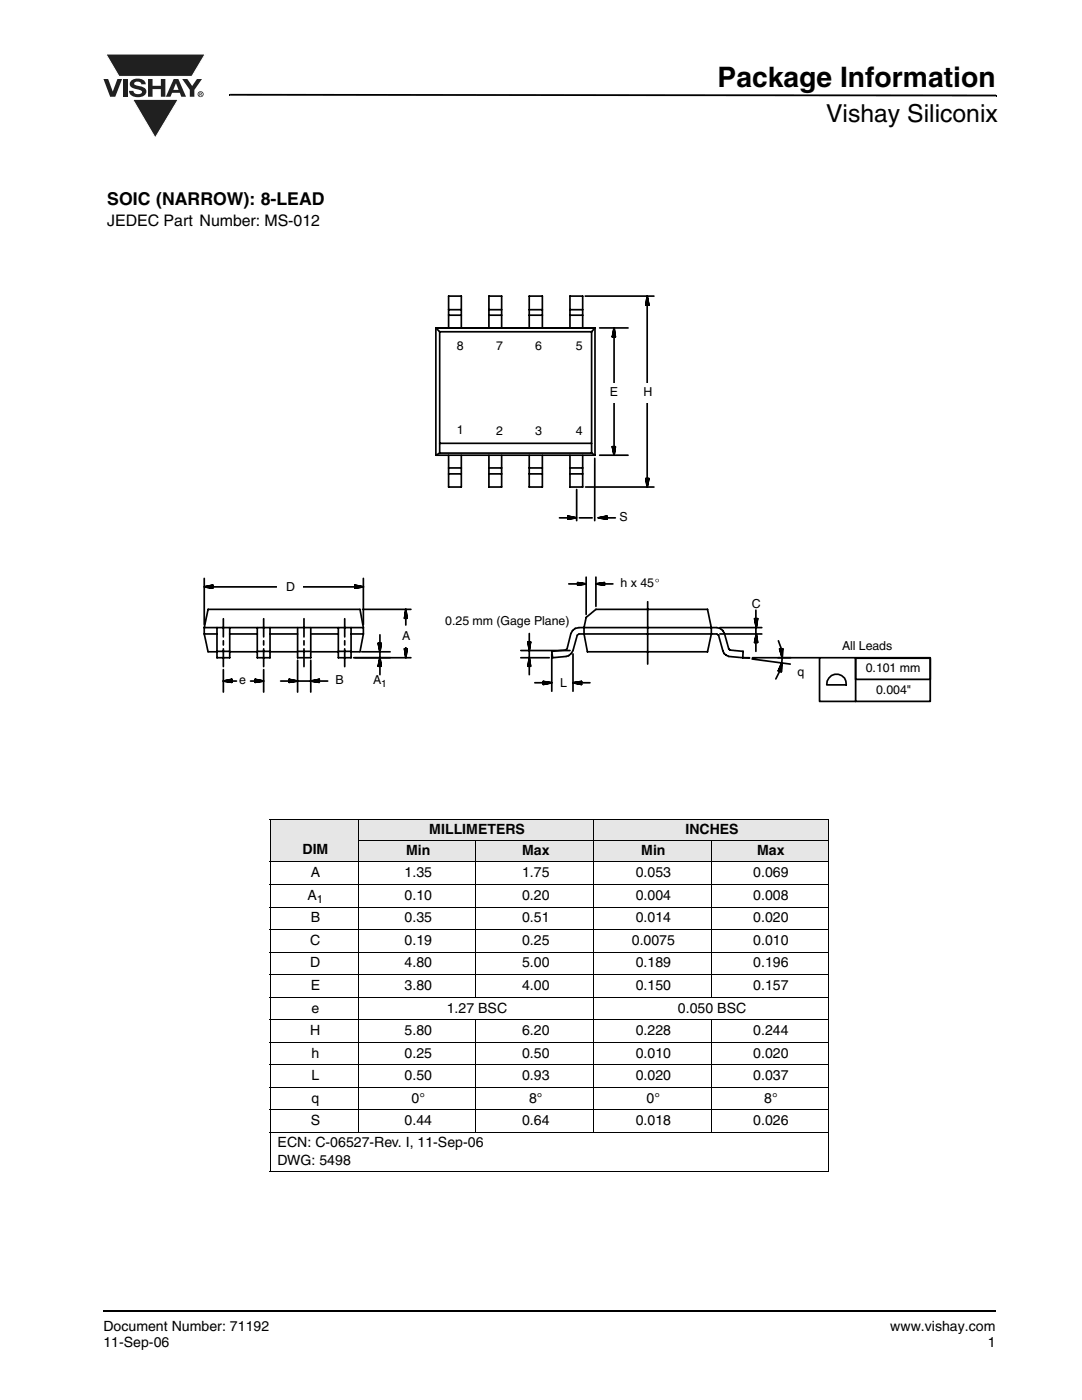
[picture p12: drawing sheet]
<svg xmlns="http://www.w3.org/2000/svg" width="216mm" height="279mm" viewBox="0 0 216 279" stroke-linecap="round" stroke-linejoin="round" font-family="sans-serif">
<path d="M21.1 10.8h19.8l-2.6 4.5h-14.6z" fill="#231f20"/>
<path d="M21.1 10.8h19.8l-2.6 4.5h-14.6z" fill="none" stroke="#fff" stroke-width=".2"/>
<path d="M26.5 19.8h9.1l-4.6 7.7z" fill="#231f20"/>
<path d="M26.5 19.8h9.1l-4.6 7.7z" fill="none" stroke="#fff" stroke-width=".2"/>
<g fill="#231f20">
<path d="M20.6 15.8h1l.9 2.5 .9-2.5h1l-1.4 3.5h-1z"/>
<path d="M24.5 15.8h.9v3.5h-.9z"/>
<path d="M26.2 16.1a2.08 2.08 0 0 1 2.8 .3l.1 .4h-.9a.78 .78 0 0 0-.7-.5 .78 .78 0 0 0-.7 .4l.2 .3 1 .2a1.06 1.06 0 0 1 1.2 1 1.06 1.06 0 0 1-1.1 1.1 1.71 1.71 0 0 1-2.3-1.2h.8a.95 .95 0 0 0 .8 .7 .95 .95 0 0 0 .9-.4 1.29 1.29 0 0 0-1.2-.6 1.02 1.02 0 0 1-1-.6 1.02 1.02 0 0 1 .1-1.1z"/>
<path d="M29.5 15.8h.9v1.3h1.7v-1.3h.9v3.5h-.9v-1.5h-1.7v1.5h-.9z"/>
<path d="M36.4 15.8h1l.9 1.4 1-1.4h1l-1.5 2.2v1.3h-.9v-1.4z"/>
<path d="M35.1 16.6l-.5 1.3h1zM34.7 15.8h.9l1.5 3.5h-.9l-.3-.8h-1.6l-.3 .8h-.9z"/>
<path d="M39.9 18.6v.1h.2v-.1zM39.8 18.5h.4l.1 .2-.2 .1 .2 .3-.3-.3-.1 .3h-.1zM39.6 18.8a.45 .45 0 0 0 .9 0 .45 .45 0 0 0-.9 0zM39.4 18.8a.6 .6 0 0 1 1.2 0 .6 .6 0 0 1-1.2 0z"/>
</g>
<path d="M45.7 18.7h.2v.4h-.2zM45.9 18.7l152.9 .2v.3l-152.9-.1zM198.8 18.9h.1v.3h-.1zM20.5 261.5h.1v.4h-.1z" fill="#000"/>
<path d="M20.6 261.7h178.2" fill="none" stroke="#000" stroke-width=".36"/>
<g fill="#e6e6e6">
<path d="M53.9 163.5h17.6v8.5h-17.6z"/>
<path d="M71.5 163.5h46.9v4.3h-46.9z"/>
<path d="M118.4 163.5h46.9v4.3h-46.9z"/>
<path d="M71.5 167.8h23.5v4.2h-23.5z"/>
<path d="M95 167.8h23.4v4.2h-23.4z"/>
<path d="M118.4 167.8h23.5v4.2h-23.5z"/>
<path d="M141.9 167.8h23.4v4.2h-23.4z"/>
</g>
<g fill="none" stroke="#000" stroke-width=".2">
<path d="M53.8 163.5h111.6M53.8 172h111.6M53.8 176.5h111.6M53.9 163.6v70.1M71.4 167.8h94M71.5 163.4v62.7M95 167.7v31.4M118.4 163.4v62.7M141.9 167.7v31.4M165.3 163.6v70.1M53.8 181h111.6M53.8 185.5h111.6"/>
<path d="M53.8 190h111.6M53.8 194.5h111.6M53.8 199h111.6M53.8 203.5h111.6M53.8 208h111.6M53.8 212.5h111.6M53.8 217h111.6M95 203.4v22.7M141.9 203.4v22.7M53.8 221.5h111.6M53.8 226h111.6M53.8 233.8h111.6"/>
</g>
<path d="M21.4 37.9h164.4v102.2h-164.4z" fill="#fff"/>
<g fill="none" stroke="#000" stroke-width=".34">
<path d="M116.8 59.1h13.7M129.1 59.1l.4 1.8h-.6zM87 65.4h31.7M87 65.4v25.4M87 65.4l.7 .8M87.7 66.2v24.2M87.7 66.2h30.3M89.5 65.4v-6.3h2.6v6.3M89.5 62.9h2.6M89.5 61.8h2.6M97.6 65.4v-6.3h2.5v6.3M97.6 62.9h2.5"/>
<path d="M97.6 61.8h2.5M105.6 65.4v-6.3h2.6v6.3M105.6 62.9h2.6M105.6 61.8h2.6M113.7 65.4v-6.3h2.6v6.3M113.7 62.9h2.6M113.7 61.8h2.6M118 66.2v24.2M118.7 65.4v25.4M118.7 65.4l-.7 .8M119.7 65.4h5.6M122.5 65.4l.3 1.8h-.6z"/>
<path d="M122.5 67.2v9.3M122.5 79.9v9.3M129.1 60.9v15.6M129.1 79.9v15.6M87 90.8h31.7M87.7 90.4h30.3M87.7 88.5h30.3M87.7 90.4l-.7 .4M89.5 90.8v6.4h2.6v-6.4M89.5 94.6h2.6M89.5 93.4h2.6M97.6 90.8v6.4h2.5v-6.4"/>
<path d="M97.6 94.6h2.5M97.6 93.4h2.5M105.6 90.8v6.4h2.6v-6.4M105.6 94.6h2.6M105.6 93.4h2.6M113.7 90.8v6.4h2.6v-6.4M113.7 94.6h2.6M113.7 93.4h2.6M116.8 97.2h13.7M118 90.4l.7 .4M119.7 90.8h5.6M122.2 89.2h.6l-.3 1.6z"/>
<path d="M128.9 95.5h.6l-.4 1.7zM40.8 117.1l1.6-.3v.6zM40.8 115.4v9.3M42.4 117.1h12.8M58.1 117.1h12.7M70.8 116.8l1.7 .3-1.7 .3zM72.5 115.4v9.3M113.5 116.5h1.8M115.3 116.3l1.7 .2-1.7 .3zM117 115.2v7.4M118.9 116.5l1.7-.2v.5zM118.9 115.2v5.8"/>
<path d="M120.6 116.5h1.7M40.8 126.5l.7 3.6h1.8M40.8 125.3l.7-3.7h30.3l.7 3.7M40.8 126.5h2.5M40.8 125.3h31.7M40.8 125.3v1.2M43.3 125.3v6h2.5v-6M43.3 130h2.5M44.6 135.9l1.7-.3v.6zM44.6 123.5v3.6M44.6 127.9v.8M44.6 129.5v3.5"/>
<path d="M44.6 133.6v4.5M45.8 130.1h5.5M45.8 126.5h5.5M46.3 135.9h.9M50 135.9h.9M50.9 135.6l1.7 .3-1.7 .3zM51.3 125.3v6h2.6v-6M51.3 130h2.6M52.6 123.5v3.6M52.6 127.9v.8M52.6 129.5v3.5M52.6 133.6v4.5"/>
<path d="M53.9 130.1h5.5M53.9 126.5h5.5M56 135.9h1.7M57.7 135.6l1.7 .3-1.7 .3zM59.4 125.3v6h2.6v-6M59.4 131.8v6.3M59.4 130h2.6M59.4 135.9h2.6M60.7 123.5v3.6M60.7 127.9v.8M60.7 129.5v3.5M62 135.9l1.7-.3v.6z"/>
<path d="M62 131.8v6.3M62 130.1h5.5M62 126.5h5.5M63.7 135.9h1.7M67.5 125.3v6h2.6v-6M67.5 130h2.6M68.8 123.5v3.6M68.8 127.9v.8M68.8 129.5v3.5M70.1 126.5h2.4M70.6 131.3h11.4M72.2 130.1h5.6"/>
<path d="M72.3 121.6h9.7M72.5 126.5l-.7 3.6h-1.7M72.5 125.3v1.2M75.5 128.4h.6l-.3 1.7zM75.8 131.3l.3 1.7h-.6zM75.8 126.7v1.7M75.8 130.1v1.2M75.8 133v1.6M80.7 129.5h.5l-.2 1.8zM81 121.6l.2 1.8h-.5zM81 123.4v1.3M81 128.2v1.3"/>
<path d="M103.9 131.3h5.7M103.9 129.8h9.8M105.4 128.1h.5l-.3 1.7zM105.6 131.3l.3 1.7h-.5zM105.6 126.4v1.7M105.6 129.8v1.5M105.6 133v1.6M106.7 136.3h1.7M108.4 136l1.7 .3-1.7 .3zM110.1 130l2.7-.3 .3-.2 .8-3.1 .3-.6 .6-.4 .7-.1h27.5l.7 .1 .5 .4 .4 .6 .8 3.1 .3 .2 2.6 .3-.1 1.3-2.8-.3-.5-.2-.4-.4-1.1-3.6-.4-.3h-27.5l-.3 .3-.9 3-.3 .6-.5 .4-.5 .2-2.7 .3zM110.1 130.5v7.5M114.3 136.3l1.7-.3v.6z"/>
<path d="M114.3 130.5v7.5M116 136.3h1.7M117 123.2l1.9-1.6h22.3l.7 3.7v1.2l-.7 3.6h-24l-.7-3.6v-1.2zM129.2 120.1v12.4M143.6 126.5h8.4M143.6 125.3h8.4M149.6 131.3h-1.3h1.3M150.1 131.5l7.6 1M150.1 131.3h13.4M150.6 123.5h.6l-.3 1.8zM150.8 121.8v1.7M150.8 125.3v1.2"/>
<path d="M150.8 128.2v1.8M150.9 126.5l.3 1.7h-.6zM155.3 127.9l.6 1.6M155.6 129.5h.6l-.1 1.8zM155.6 134l-.8 1.5M156 132.3l-.1 1.8-.6-.2zM156.1 131.3l-.1 1M163.5 131.3h22.1v8.7h-22.1zM165.9 134.8a1.96 1.96 0 0 1 2.1 0 1.96 1.96 0 0 1 .9 1.9h-3.9l.1-.8zM170.7 131.3v8.7"/>
</g>
<g fill="#000">
<path d="M122.5 65.4l.3 1.8h-.6zM129.1 59.1l.4 1.8h-.6zM122.2 89.2h.6l-.3 1.6zM128.9 95.5h.6l-.4 1.7zM40.8 117.1l1.6-.3v.6zM70.8 116.8l1.7 .3-1.7 .3zM115.3 116.3l1.7 .2-1.7 .3zM118.9 116.5l1.7-.2v.5zM44.6 135.9l1.7-.3v.6zM50.9 135.6l1.7 .3-1.7 .3zM57.7 135.6l1.7 .3-1.7 .3zM62 135.9l1.7-.3v.6z"/>
<path d="M75.5 128.4h.6l-.3 1.7zM75.8 131.3l.3 1.7h-.6zM80.7 129.5h.5l-.2 1.8zM81 121.6l.2 1.8h-.5zM105.6 131.3l.3 1.7h-.5zM105.4 128.1h.5l-.3 1.7zM108.4 136l1.7 .3-1.7 .3zM114.3 136.3l1.7-.3v.6zM150.9 126.5l.3 1.7h-.6zM150.6 123.5h.6l-.3 1.8zM156 132.3l-.1 1.8-.6-.2zM155.6 129.5h.6l-.1 1.8z"/>
</g>
<g fill="#fff">
<path d="M126.6 76.5h5.2v3.8h-5.2z"/>
<path d="M120 76.5h5v3.8h-5z"/>
</g>
<path d="M130.9 115.9a.25 .25 0 0 0 .5 0 .25 .25 0 0 0-.5 0zM130.8 115.9a.35 .35 0 0 1 .7 0 .35 .35 0 0 1-.7 0z" fill="#000"/>
<path d="M170.7 131.4h14.9v4.2h-14.9z" fill="none" stroke="#000" stroke-width=".34"/>
<path d="M170.7 135.6h14.9v4.4h-14.9z" fill="none" stroke="#000" stroke-width=".2"/>
<g fill="#fff">
<path d="M78.4 125.2h5v3.8h-5z"/>
<path d="M55.3 115.3h5.2v3.9h-5.2z"/>
</g>
<path d="M115.1 97.7v6.2M118.7 91.5v12.4M111.6 103.3h1.7M113.3 103l1.7 .3-1.7 .3zM115.6 103.3h2.6M119.4 103.3l1.7-.3v.6zM121.1 103.3h1.7" fill="none" stroke="#000" stroke-width=".34"/>
<path d="M113.3 103l1.7 .3-1.7 .3zM119.4 103.3l1.7-.3v.6z" fill="#000"/>
<text font-size="5.6" x="143.2" y="17.4">Package Information</text>
<text font-size="4.9" x="164.8" y="24.4">Vishay Siliconix</text>
<text font-size="3.5" x="21.4" y="41">SOIC (NARROW): 8-LEAD</text>
<text font-size="3.2" x="21.4" y="45.2">JEDEC Part Number: MS-012</text>
<g font-size="2.8">
<text x="85.7" y="166.5">MILLIMETERS</text>
<text x="136.8" y="166.5">INCHES</text>
<text x="60.3" y="170.4">DIM</text>
<text x="81" y="170.7">Min</text>
<text x="104.2" y="170.7">Max</text>
<text x="128" y="170.7">Min</text>
<text x="151.1" y="170.7">Max</text>
<text x="61.4" y="179.6">A</text>
<text x="62" y="175.1">A</text>
<text x="80.7" y="175.1">1.35</text>
<text x="80.7" y="179.6">0.10</text>
<text x="104.2" y="175.1">1.75</text>
<text x="104.2" y="179.6">0.20</text>
<text x="126.9" y="175.1">0.053</text>
<text x="126.9" y="179.6">0.004</text>
<text x="150.3" y="175.1">0.069</text>
<text x="150.3" y="179.6">0.008</text>
<text x="62" y="184.1">B</text>
<text x="80.7" y="184.1">0.35</text>
<text x="104.2" y="184.1">0.51</text>
<text x="126.9" y="184.1">0.014</text>
<text x="150.3" y="184.1">0.020</text>
<text x="61.9" y="188.6">C</text>
<text x="80.7" y="188.6">0.19</text>
<text x="104.2" y="188.6">0.25</text>
<text x="126.1" y="188.6">0.0075</text>
<text x="150.3" y="188.6">0.010</text>
<text x="61.9" y="193.1">D</text>
<text x="62" y="197.6">E</text>
<text x="80.7" y="193.1">4.80</text>
<text x="80.7" y="197.6">3.80</text>
<text x="104.2" y="193.1">5.00</text>
<text x="104.2" y="197.6">4.00</text>
<text x="126.9" y="197.6">0.150</text>
<text x="126.9" y="193.1">0.189</text>
<text x="150.3" y="193.1">0.196</text>
<text x="150.3" y="197.6">0.157</text>
<text x="62.1" y="202.1">e</text>
<text x="89.2" y="202.1">1.27 BSC</text>
<text x="135.3" y="202.1">0.050 BSC</text>
<text x="61.9" y="206.6">H</text>
<text x="80.7" y="206.6">5.80</text>
<text x="104.2" y="206.6">6.20</text>
<text x="126.9" y="206.6">0.228</text>
<text x="150.3" y="206.6">0.244</text>
<text x="62.1" y="211.1">h</text>
<text x="62.1" y="215.6">L</text>
<text x="80.7" y="211.1">0.25</text>
<text x="80.7" y="215.6">0.50</text>
<text x="104.2" y="211.1">0.50</text>
<text x="104.2" y="215.6">0.93</text>
<text x="126.9" y="211.1">0.010</text>
<text x="126.9" y="215.6">0.020</text>
<text x="150.3" y="211.1">0.020</text>
<text x="150.3" y="215.6">0.037</text>
<text x="62.1" y="220.1">q</text>
<text x="82.1" y="220.1">0°</text>
<text x="105.6" y="220.1">8°</text>
<text x="129" y="220.1">0°</text>
<text x="152.5" y="220.1">8°</text>
<text x="62" y="224.6">S</text>
<text x="80.7" y="224.6">0.44</text>
<text x="104.2" y="224.6">0.64</text>
<text x="126.9" y="224.6">0.018</text>
<text x="150.3" y="224.6">0.026</text>
<text x="55.4" y="228.9">ECN: C-06527-Rev. I, 11-Sep-06</text>
<text x="55.4" y="232.5">DWG: 5498</text>
<text x="20.6" y="265.6">Document Number: 71192</text>
<text x="20.6" y="268.8">11-Sep-06</text>
<text x="177.7" y="265.6">www.vishay.com</text>
<text x="197.1" y="268.8">1</text>
</g>
<g font-size="2.5">
<text x="91.1" y="69.8">8</text>
<text x="99" y="69.9">7</text>
<text x="106.8" y="69.8">6</text>
<text x="114.9" y="69.9">5</text>
<text x="121.7" y="79.1">E</text>
<text x="128.4" y="79.1">H</text>
<text x="91.1" y="86.7">1</text>
<text x="99" y="86.9">2</text>
<text x="106.8" y="86.8">3</text>
<text x="114.9" y="86.9">4</text>
<text x="123.6" y="104">S</text>
<text x="57.1" y="117.9">D</text>
<text x="123.8" y="117.2">h x 45</text>
<text x="88.9" y="124.7">0.25 mm (Gage Plane)</text>
<text x="150" y="121.3">C</text>
<text x="80.2" y="127.7">A</text>
<text x="168" y="129.7">All Leads</text>
<text x="47.7" y="136.6">e</text>
<text x="66.9" y="136.6">B</text>
<text x="74.5" y="136.6">A</text>
<text x="111.8" y="137.2">L</text>
<text x="159.1" y="134.8">q</text>
<text x="172.8" y="134.1">0.101 mm</text>
<text x="174.8" y="138.5">0.004&quot;</text>
</g>
<text font-size="2.2" x="63.2" y="180.3">1</text>
<text font-size="2" x="76.1" y="137.1">1</text>
</svg>
